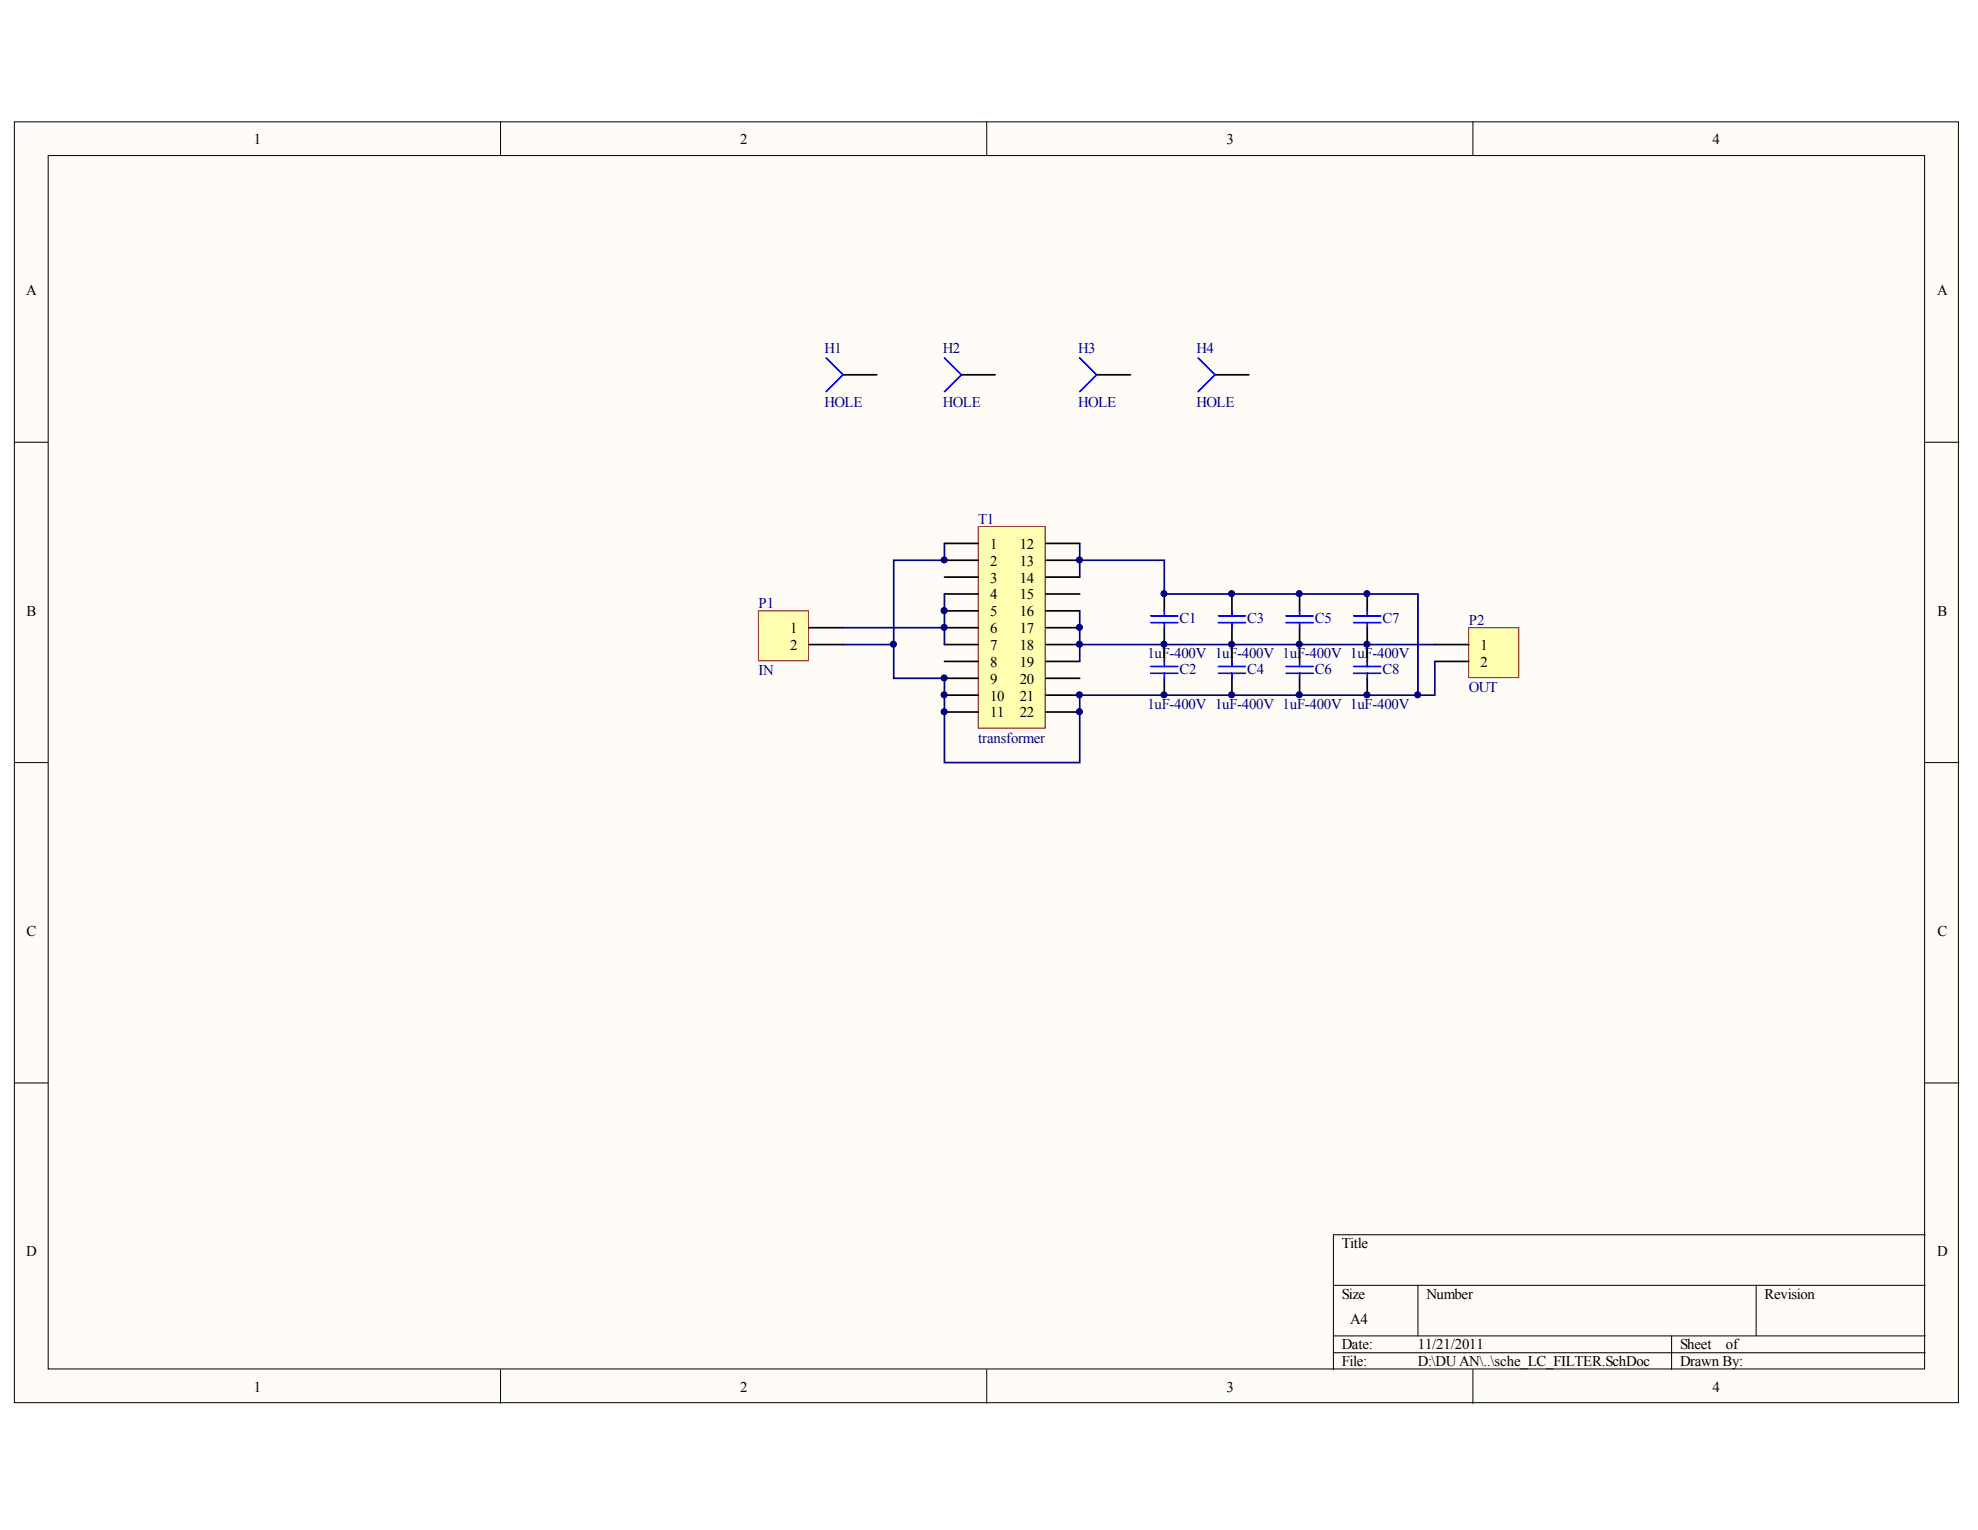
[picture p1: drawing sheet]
<svg xmlns="http://www.w3.org/2000/svg" width="279mm" height="216mm" viewBox="0 0 279 216" stroke-linecap="round" stroke-linejoin="round" font-family="sans-serif">
<g fill="#fffcf8" stroke="#000" stroke-width=".14">
<path d="M2 17.2h274.3v180.7h-274.3z"/>
<path d="M6.8 22h264.7v171.2h-264.7z"/>
</g>
<g fill="none" stroke="#000" stroke-width=".14">
<path d="M70.6 17.2v4.8M139.2 17.2v4.8M207.8 17.2v4.8M2 62.4h4.8M271.6 62.4h4.8M2 107.6h4.8M271.6 107.6h4.8M2 152.8h4.8M271.6 152.8h4.8M271.6 174.2h-83.5v19.1M70.6 193.3v4.7M139.2 193.3v4.7"/>
<path d="M188.1 181.4h83.5M188.1 188.5h83.5M188.1 190.9h83.5M200 181.4v7.1M207.8 193.3v4.7M235.8 188.5v4.8M247.8 181.4v7.1"/>
</g>
<path d="M138 74.3h9.5v28.5h-9.5z" fill="#ffffb0" stroke="#800000" stroke-width=".14"/>
<g fill="none" stroke="#000" stroke-width=".24">
<path d="M133.2 76.7h4.8M133.2 79.1h4.8M147.6 76.7h4.7M147.6 79.1h4.7M133.2 81.4h4.8M133.2 83.8h4.8M133.2 86.2h4.8M133.2 88.6h4.8M133.2 91h4.8M133.2 93.3h4.8M133.2 95.7h4.8M133.2 98.1h4.8"/>
<path d="M147.6 81.4h4.7M147.6 83.8h4.7M147.6 86.2h4.7M147.6 88.6h4.7M147.6 91h4.7M147.6 93.3h4.7M147.6 95.7h4.7M147.6 98.1h4.7M164.3 83.8v2.4M164.3 88.6v4.7M164.3 95.7v2.4M173.8 83.8v2.4"/>
<path d="M173.8 88.6v4.7M173.8 95.7v2.4M183.3 83.8v2.4M183.3 88.6v4.7M183.3 95.7v2.4M192.9 83.8v2.4M192.9 88.6v4.7M192.9 95.7v2.4M133.2 100.5h4.8M147.6 100.5h4.7"/>
</g>
<g fill="none" stroke="#00f" stroke-width=".24">
<path d="M162.3 86.9h3.9M162.3 87.9h3.9M162.3 94h3.9M162.3 95h3.9M164.3 86.2v.7M164.3 87.9v.7M164.3 93.3v.7M164.3 95v.7M171.9 86.9h3.8M171.9 87.9h3.8M171.9 94h3.8M171.9 95h3.8"/>
<path d="M173.8 86.2v.7M173.8 87.9v.7M173.8 93.3v.7M173.8 95v.7M181.4 86.9h3.8M181.4 87.9h3.8M181.4 94h3.8M181.4 95h3.8M183.3 86.2v.7M183.3 87.9v.7M183.3 93.3v.7M183.3 95v.7"/>
<path d="M191 86.9h3.8M191 87.9h3.8M191 94h3.8M191 95h3.8M192.9 86.2v.7M192.9 87.9v.7M192.9 93.3v.7M192.9 95v.7"/>
</g>
<path d="M133.2 83.8v7.2M152.3 86.2v7.1M164.3 91h38.1" fill="none" stroke="#000080" stroke-width=".24"/>
<path d="M207.2 88.6h7.1v7h-7.1z" fill="#ffffb0" stroke="#800000" stroke-width=".14"/>
<path d="M202.4 91h4.8M202.4 93.3h4.8" fill="none" stroke="#000" stroke-width=".24"/>
<path d="M107 86.2h7.1v7h-7.1z" fill="#ffffb0" stroke="#800000" stroke-width=".14"/>
<path d="M118.9 52.9h4.8M135.6 52.9h4.8M154.7 52.9h4.8M171.4 52.9h4.8M114.2 88.6h4.7M114.2 91h4.7" fill="none" stroke="#000" stroke-width=".24"/>
<path d="M133.2 76.7v2.4h-7.1v11.9M152.3 79.1h12v4.7h35.7v14.3M152.3 76.7v4.7M118.9 91h7.2v4.7h7.1v11.9h19.1v-9.5h50.1v-4.8M118.9 88.6h14.3M152.3 91h12" fill="none" stroke="#000080" stroke-width=".24"/>
<path d="M116.5 50.5l2.4 2.4-2.4 2.4M133.2 50.5l2.4 2.4-2.4 2.4M152.3 50.5l2.4 2.4-2.4 2.4M169 50.5l2.4 2.4-2.4 2.4" fill="none" stroke="#00f" stroke-width=".24"/>
<g fill="#000080" stroke="#000080" stroke-width=".14">
<circle cx="126" cy="90.9" r=".43"/>
<circle cx="133.2" cy="100.4" r=".43"/>
<circle cx="133.2" cy="98" r=".43"/>
<circle cx="133.2" cy="95.7" r=".43"/>
<circle cx="133.2" cy="88.5" r=".43"/>
<circle cx="133.2" cy="86.2" r=".43"/>
<circle cx="133.2" cy="79" r=".43"/>
<circle cx="152.3" cy="100.4" r=".43"/>
<circle cx="152.3" cy="98" r=".43"/>
<circle cx="152.3" cy="90.9" r=".43"/>
<circle cx="152.3" cy="88.5" r=".43"/>
<circle cx="152.3" cy="79" r=".43"/>
<circle cx="164.2" cy="98" r=".43"/>
<circle cx="164.2" cy="90.9" r=".43"/>
<circle cx="164.2" cy="83.8" r=".43"/>
<circle cx="173.7" cy="98" r=".43"/>
<circle cx="173.7" cy="90.9" r=".43"/>
<circle cx="173.7" cy="83.8" r=".43"/>
<circle cx="183.3" cy="98" r=".43"/>
<circle cx="183.3" cy="90.9" r=".43"/>
<circle cx="183.3" cy="83.8" r=".43"/>
<circle cx="192.8" cy="98" r=".43"/>
<circle cx="192.8" cy="90.9" r=".43"/>
<circle cx="192.8" cy="83.8" r=".43"/>
<circle cx="200" cy="98" r=".43"/>
</g>
<g font-size="2.1">
<text x="35.8" y="20.3">1</text>
<text x="104.4" y="20.3">2</text>
<text x="173" y="20.3">3</text>
<text x="241.6" y="20.3">4</text>
<text x="3.7" y="41.7">A</text>
<text x="273.3" y="41.7">A</text>
<text x="139.7" y="77.5">1</text>
<text x="143.9" y="77.5">12</text>
<text x="139.7" y="79.8">2</text>
<text x="139.7" y="82.2">3</text>
<text x="143.9" y="79.8">13</text>
<text x="143.9" y="82.2">14</text>
<text x="3.7" y="86.9">B</text>
<text x="111.5" y="89.3">1</text>
<text x="139.7" y="84.6">4</text>
<text x="139.7" y="87">5</text>
<text x="139.7" y="89.3">6</text>
<text x="143.9" y="84.6">15</text>
<text x="143.9" y="87">16</text>
<text x="143.9" y="89.3">17</text>
<text x="273.3" y="86.9">B</text>
<text x="111.5" y="91.7">2</text>
<text x="139.7" y="91.7">7</text>
<text x="139.7" y="94.1">8</text>
<text x="143.9" y="91.7">18</text>
<text x="143.9" y="94.1">19</text>
<text x="208.9" y="91.7">1</text>
<text x="208.9" y="94.1">2</text>
<text x="139.7" y="96.5">9</text>
<text x="139.7" y="98.9">10</text>
<text x="139.7" y="101.2">11</text>
<text x="143.9" y="96.5">20</text>
<text x="143.9" y="98.9">21</text>
<text x="143.9" y="101.2">22</text>
<text x="3.7" y="132.1">C</text>
<text x="273.3" y="132.1">C</text>
<text x="3.7" y="177.3">D</text>
<text x="189.3" y="176.1">Title</text>
<text x="273.3" y="177.3">D</text>
<text x="189.3" y="183.2">Size</text>
<text x="201.2" y="183.2">Number</text>
<text x="248.9" y="183.2">Revision</text>
<text x="189.3" y="190.4">Date:</text>
<text x="190.5" y="186.8">A4</text>
<text x="200" y="190.4">11/21/2011</text>
<text x="237" y="190.4">Sheet</text>
<text x="243.5" y="190.4">of</text>
<text x="35.8" y="196.4">1</text>
<text x="104.4" y="196.4">2</text>
<text x="173" y="196.4">3</text>
<text x="189.3" y="192.8">File:</text>
<text x="200" y="192.8">D:\DUAN\..\sche_LC_FILTER.SchDoc</text>
<text x="237" y="192.8">Drawn By:</text>
<text x="241.6" y="196.4">4</text>
</g>
<g font-size="2.1" fill="#000080">
<text x="116.3" y="49.8">H1</text>
<text x="133" y="49.8">H2</text>
<text x="152.1" y="49.8">H3</text>
<text x="168.8" y="49.8">H4</text>
<text x="116.3" y="57.5">HOLE</text>
<text x="133" y="57.5">HOLE</text>
<text x="152.1" y="57.5">HOLE</text>
<text x="168.8" y="57.5">HOLE</text>
<text x="138" y="73.9">T1</text>
<text x="107" y="85.8">P1</text>
<text x="166.4" y="87.9">C1</text>
<text x="175.9" y="87.9">C3</text>
<text x="185.5" y="87.9">C5</text>
<text x="195" y="87.9">C7</text>
<text x="207.2" y="88.2">P2</text>
<text x="107" y="95.3">IN</text>
<text x="161.9" y="92.9">1uF-400V 1uF-400V 1uF-400V 1uF-400V</text>
<text x="166.4" y="95.1">C2</text>
<text x="175.9" y="95.1">C4</text>
<text x="185.5" y="95.1">C6</text>
<text x="195" y="95.1">C8</text>
<text x="161.9" y="100.1">1uF-400V 1uF-400V 1uF-400V 1uF-400V</text>
<text x="207.2" y="97.7">OUT</text>
<text x="138" y="104.8">transformer</text>
</g>
</svg>
